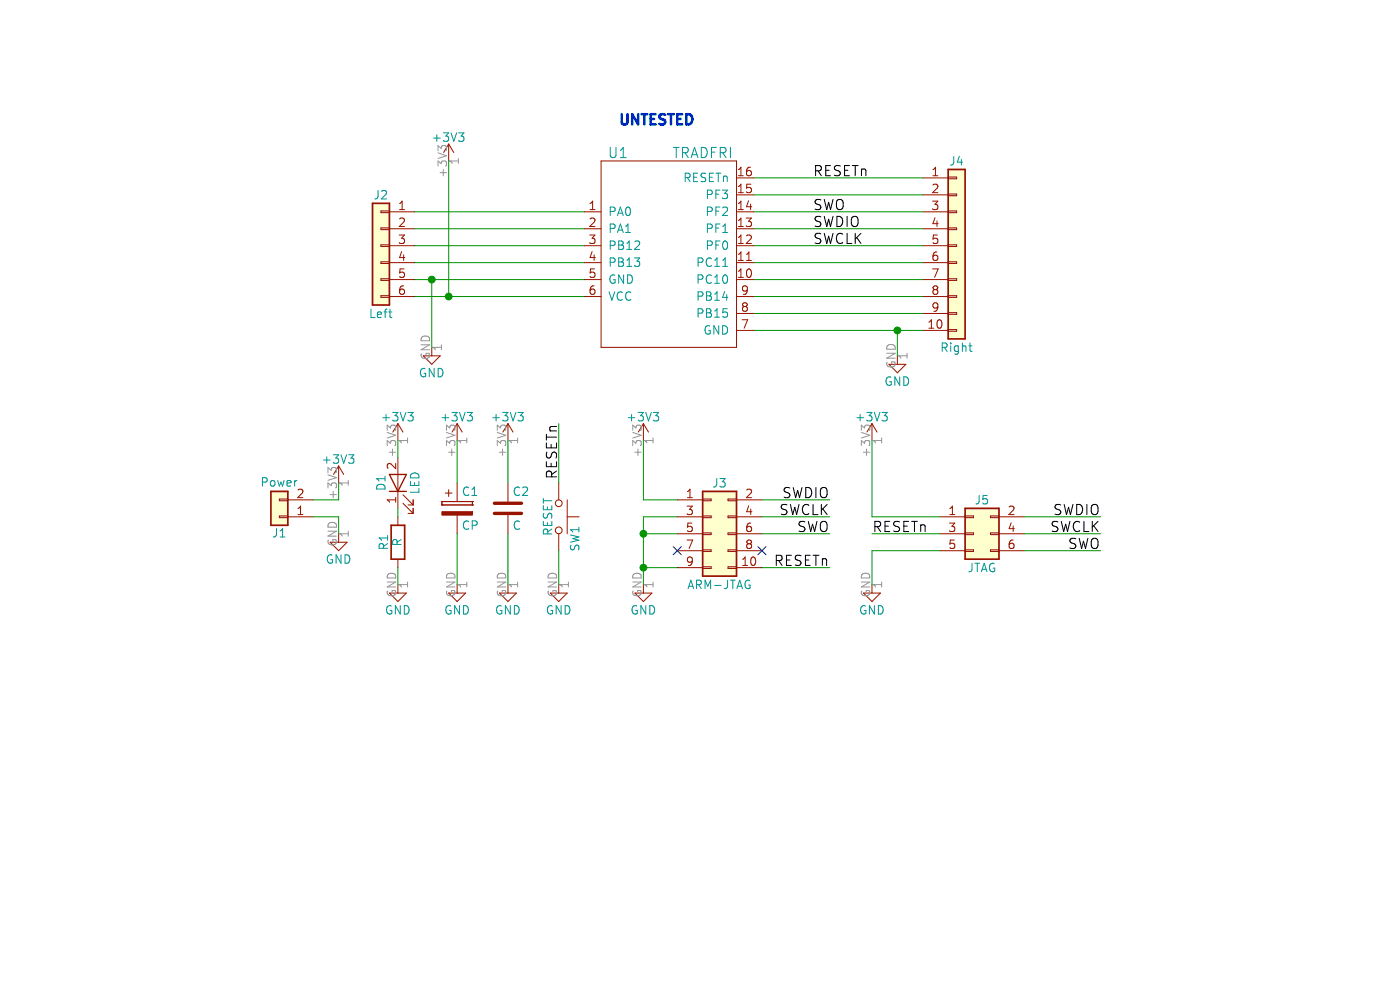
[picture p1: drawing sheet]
EESchema Schematic File Version 4
LIBS:Devboard-cache
EELAYER 26 0
EELAYER END
$Descr User 8268 5827
encoding utf-8
Sheet 1 1
Title ""
Date ""
Rev ""
Comp ""
Comment1 ""
Comment2 ""
Comment3 ""
Comment4 ""
$EndDescr
$Comp
L Devboard-rescue:Conn_01x10 J4
U 1 1
P 5650 1450
F 0 "J4" H 5650 1950 50  0000 C CNN
F 1 "Right" H 5650 850 50  0000 C CNN
F 2 "Pin_Headers:Pin_Header_Straight_1x10_Pitch2.54mm" H 5650 1450 50  0001 C CNN
F 3 "" H 5650 1450 50  0001 C CNN
	1    5650 1450
	1    0    0    -1  
$EndComp
$Comp
L Devboard-rescue:Conn_01x06 J2
U 1 1
P 2250 1450
F 0 "J2" H 2250 1750 50  0000 C CNN
F 1 "Left" H 2250 1050 50  0000 C CNN
F 2 "Pin_Headers:Pin_Header_Straight_1x06_Pitch2.54mm" H 2250 1450 50  0001 C CNN
F 3 "" H 2250 1450 50  0001 C CNN
	1    2250 1450
	-1   0    0    -1  
$EndComp
$Comp
L Devboard-rescue:GND #PWR01
U 1 1
P 2550 2050
F 0 "#PWR01" H 2550 1800 50  0001 C CNN
F 1 "GND" H 2550 1900 50  0000 C CNN
F 2 "" H 2550 2050 50  0001 C CNN
F 3 "" H 2550 2050 50  0001 C CNN
	1    2550 2050
	1    0    0    -1  
$EndComp
$Comp
L Devboard-rescue:+3V3 #PWR02
U 1 1
P 2650 950
F 0 "#PWR02" H 2650 800 50  0001 C CNN
F 1 "+3V3" H 2650 1090 50  0000 C CNN
F 2 "" H 2650 950 50  0001 C CNN
F 3 "" H 2650 950 50  0001 C CNN
	1    2650 950 
	1    0    0    -1  
$EndComp
$Comp
L Devboard-rescue:SW_Push SW1
U 1 1
P 3300 3050
F 0 "SW1" H 3350 3150 50  0000 L CNN
F 1 "RESET" H 3300 2990 50  0000 C CNN
F 2 "Buttons_Switches_THT:SW_PUSH_6mm" H 3300 3250 50  0001 C CNN
F 3 "" H 3300 3250 50  0001 C CNN
	1    3300 3050
	0    1    1    0   
$EndComp
$Comp
L Devboard-rescue:GND #PWR03
U 1 1
P 3300 3450
F 0 "#PWR03" H 3300 3200 50  0001 C CNN
F 1 "GND" H 3300 3300 50  0000 C CNN
F 2 "" H 3300 3450 50  0001 C CNN
F 3 "" H 3300 3450 50  0001 C CNN
	1    3300 3450
	1    0    0    -1  
$EndComp
$Comp
L Devboard-rescue:Conn_01x02 J1
U 1 1
P 1650 3050
F 0 "J1" H 1650 3150 50  0000 C CNN
F 1 "Power" H 1650 2850 50  0000 C CNN
F 2 "Pin_Headers:Pin_Header_Straight_1x02_Pitch2.54mm" H 1650 3050 50  0001 C CNN
F 3 "" H 1650 3050 50  0001 C CNN
	1    1650 3050
	-1   0    0    1   
$EndComp
$Comp
L Devboard-rescue:GND #PWR04
U 1 1
P 5300 2100
F 0 "#PWR04" H 5300 1850 50  0001 C CNN
F 1 "GND" H 5300 1950 50  0000 C CNN
F 2 "" H 5300 2100 50  0001 C CNN
F 3 "" H 5300 2100 50  0001 C CNN
	1    5300 2100
	1    0    0    -1  
$EndComp
$Comp
L Devboard-rescue:GND #PWR05
U 1 1
P 2000 3150
F 0 "#PWR05" H 2000 2900 50  0001 C CNN
F 1 "GND" H 2000 3000 50  0000 C CNN
F 2 "" H 2000 3150 50  0001 C CNN
F 3 "" H 2000 3150 50  0001 C CNN
	1    2000 3150
	1    0    0    -1  
$EndComp
$Comp
L Devboard-rescue:+3V3 #PWR06
U 1 1
P 2000 2850
F 0 "#PWR06" H 2000 2700 50  0001 C CNN
F 1 "+3V3" H 2000 2990 50  0000 C CNN
F 2 "" H 2000 2850 50  0001 C CNN
F 3 "" H 2000 2850 50  0001 C CNN
	1    2000 2850
	1    0    0    -1  
$EndComp
$Comp
L Devboard-rescue:+3V3 #PWR07
U 1 1
P 2350 2600
F 0 "#PWR07" H 2350 2450 50  0001 C CNN
F 1 "+3V3" H 2350 2740 50  0000 C CNN
F 2 "" H 2350 2600 50  0001 C CNN
F 3 "" H 2350 2600 50  0001 C CNN
	1    2350 2600
	1    0    0    -1  
$EndComp
$Comp
L Devboard-rescue:LED D1
U 1 1
P 2350 2850
F 0 "D1" H 2350 2950 50  0000 C CNN
F 1 "LED" H 2350 2750 50  0000 C CNN
F 2 "LEDs:LED_0805_HandSoldering" H 2350 2850 50  0001 C CNN
F 3 "" H 2350 2850 50  0001 C CNN
	1    2350 2850
	0    -1   -1   0   
$EndComp
$Comp
L Devboard-rescue:R R1
U 1 1
P 2350 3200
F 0 "R1" V 2430 3200 50  0000 C CNN
F 1 "R" V 2350 3200 50  0000 C CNN
F 2 "Resistors_SMD:R_0805_HandSoldering" V 2280 3200 50  0001 C CNN
F 3 "" H 2350 3200 50  0001 C CNN
	1    2350 3200
	-1   0    0    1   
$EndComp
$Comp
L Devboard-rescue:GND #PWR08
U 1 1
P 2350 3450
F 0 "#PWR08" H 2350 3200 50  0001 C CNN
F 1 "GND" H 2350 3300 50  0000 C CNN
F 2 "" H 2350 3450 50  0001 C CNN
F 3 "" H 2350 3450 50  0001 C CNN
	1    2350 3450
	1    0    0    -1  
$EndComp
$Comp
L Devboard-rescue:CP C1
U 1 1
P 2700 3000
F 0 "C1" H 2725 3100 50  0000 L CNN
F 1 "CP" H 2725 2900 50  0000 L CNN
F 2 "Capacitors_SMD:CP_Elec_3x5.3" H 2738 2850 50  0001 C CNN
F 3 "" H 2700 3000 50  0001 C CNN
	1    2700 3000
	1    0    0    -1  
$EndComp
$Comp
L Devboard-rescue:C C2
U 1 1
P 3000 3000
F 0 "C2" H 3025 3100 50  0000 L CNN
F 1 "C" H 3025 2900 50  0000 L CNN
F 2 "Capacitors_SMD:C_0805_HandSoldering" H 3038 2850 50  0001 C CNN
F 3 "" H 3000 3000 50  0001 C CNN
	1    3000 3000
	1    0    0    -1  
$EndComp
$Comp
L Devboard-rescue:+3V3 #PWR09
U 1 1
P 2700 2600
F 0 "#PWR09" H 2700 2450 50  0001 C CNN
F 1 "+3V3" H 2700 2740 50  0000 C CNN
F 2 "" H 2700 2600 50  0001 C CNN
F 3 "" H 2700 2600 50  0001 C CNN
	1    2700 2600
	1    0    0    -1  
$EndComp
$Comp
L Devboard-rescue:+3V3 #PWR010
U 1 1
P 3000 2600
F 0 "#PWR010" H 3000 2450 50  0001 C CNN
F 1 "+3V3" H 3000 2740 50  0000 C CNN
F 2 "" H 3000 2600 50  0001 C CNN
F 3 "" H 3000 2600 50  0001 C CNN
	1    3000 2600
	1    0    0    -1  
$EndComp
$Comp
L Devboard-rescue:GND #PWR011
U 1 1
P 2700 3450
F 0 "#PWR011" H 2700 3200 50  0001 C CNN
F 1 "GND" H 2700 3300 50  0000 C CNN
F 2 "" H 2700 3450 50  0001 C CNN
F 3 "" H 2700 3450 50  0001 C CNN
	1    2700 3450
	1    0    0    -1  
$EndComp
$Comp
L Devboard-rescue:GND #PWR012
U 1 1
P 3000 3450
F 0 "#PWR012" H 3000 3200 50  0001 C CNN
F 1 "GND" H 3000 3300 50  0000 C CNN
F 2 "" H 3000 3450 50  0001 C CNN
F 3 "" H 3000 3450 50  0001 C CNN
	1    3000 3450
	1    0    0    -1  
$EndComp
$Comp
L Devboard-rescue:Conn_02x05_Odd_Even J3
U 1 1
P 4200 3150
F 0 "J3" H 4250 3450 50  0000 C CNN
F 1 "ARM-JTAG" H 4250 2850 50  0000 C CNN
F 2 "Pin_Headers:Pin_Header_Straight_2x05_Pitch1.27mm" H 4200 3150 50  0001 C CNN
F 3 "" H 4200 3150 50  0001 C CNN
	1    4200 3150
	1    0    0    -1  
$EndComp
$Comp
L Devboard-rescue:Conn_02x03_Odd_Even J5
U 1 1
P 5750 3150
F 0 "J5" H 5800 3350 50  0000 C CNN
F 1 "JTAG" H 5800 2950 50  0000 C CNN
F 2 "Pin_Headers:Pin_Header_Straight_2x03_Pitch2.54mm" H 5750 3150 50  0001 C CNN
F 3 "" H 5750 3150 50  0001 C CNN
	1    5750 3150
	1    0    0    -1  
$EndComp
NoConn ~ 4000 3250
NoConn ~ 4500 3250
$Comp
L Devboard-rescue:GND #PWR013
U 1 1
P 3800 3450
F 0 "#PWR013" H 3800 3200 50  0001 C CNN
F 1 "GND" H 3800 3300 50  0000 C CNN
F 2 "" H 3800 3450 50  0001 C CNN
F 3 "" H 3800 3450 50  0001 C CNN
	1    3800 3450
	1    0    0    -1  
$EndComp
$Comp
L Devboard-rescue:+3V3 #PWR014
U 1 1
P 3800 2600
F 0 "#PWR014" H 3800 2450 50  0001 C CNN
F 1 "+3V3" H 3800 2740 50  0000 C CNN
F 2 "" H 3800 2600 50  0001 C CNN
F 3 "" H 3800 2600 50  0001 C CNN
	1    3800 2600
	1    0    0    -1  
$EndComp
Text Label 4800 1450 0    60   ~ 0
SWCLK
Text Label 4800 1350 0    60   ~ 0
SWDIO
Text Label 4800 1250 0    60   ~ 0
SWO
Text Label 4900 2950 2    60   ~ 0
SWDIO
Text Label 4800 1050 0    60   ~ 0
RESETn
Text Label 3300 2500 3    60   ~ 0
RESETn
$Comp
L Devboard-rescue:+3V3 #PWR015
U 1 1
P 5150 2600
F 0 "#PWR015" H 5150 2450 50  0001 C CNN
F 1 "+3V3" H 5150 2740 50  0000 C CNN
F 2 "" H 5150 2600 50  0001 C CNN
F 3 "" H 5150 2600 50  0001 C CNN
	1    5150 2600
	1    0    0    -1  
$EndComp
$Comp
L Devboard-rescue:GND #PWR016
U 1 1
P 5150 3450
F 0 "#PWR016" H 5150 3200 50  0001 C CNN
F 1 "GND" H 5150 3300 50  0000 C CNN
F 2 "" H 5150 3450 50  0001 C CNN
F 3 "" H 5150 3450 50  0001 C CNN
	1    5150 3450
	1    0    0    -1  
$EndComp
Text Label 4900 3050 2    60   ~ 0
SWCLK
Text Label 4900 3150 2    60   ~ 0
SWO
Text Label 4900 3350 2    60   ~ 0
RESETn
Text Label 5150 3150 0    60   ~ 0
RESETn
Text Label 6500 3050 2    60   ~ 0
SWDIO
Text Label 6500 3150 2    60   ~ 0
SWCLK
Text Label 6500 3250 2    60   ~ 0
SWO
Text Notes 3650 750  0    60   ~ 12
UNTESTED
Wire Wire Line
	6050 3250 6500 3250
Wire Wire Line
	6050 3150 6500 3150
Wire Wire Line
	6050 3050 6500 3050
Wire Wire Line
	5150 3150 5550 3150
Wire Wire Line
	5150 2600 5150 3050
Wire Wire Line
	5150 3050 5550 3050
Wire Wire Line
	5150 3250 5150 3450
Wire Wire Line
	5150 3250 5550 3250
Wire Wire Line
	3800 2950 3800 2600
Wire Wire Line
	3800 2950 4000 2950
Connection ~ 3800 3350
Wire Wire Line
	3800 3050 4000 3050
Connection ~ 3800 3150
Wire Wire Line
	3800 3350 4000 3350
Wire Wire Line
	3800 3050 3800 3150
Wire Wire Line
	3800 3150 4000 3150
Wire Wire Line
	4500 3350 4900 3350
Wire Wire Line
	4500 3150 4900 3150
Wire Wire Line
	4500 3050 4900 3050
Wire Wire Line
	4500 2950 4900 2950
Wire Wire Line
	3000 2850 3000 2600
Wire Wire Line
	3000 3150 3000 3450
Wire Wire Line
	2700 3150 2700 3450
Wire Wire Line
	2700 2600 2700 2850
Wire Wire Line
	2350 2700 2350 2600
Wire Wire Line
	2350 3050 2350 3000
Wire Wire Line
	2350 3450 2350 3350
Wire Wire Line
	2000 3050 2000 3150
Wire Wire Line
	1850 3050 2000 3050
Wire Wire Line
	2000 2950 2000 2850
Wire Wire Line
	1850 2950 2000 2950
Connection ~ 5300 1950
Wire Wire Line
	5300 1950 5300 2100
Wire Wire Line
	3300 3250 3300 3450
Wire Wire Line
	3300 2500 3300 2850
Wire Wire Line
	4450 1950 5300 1950
Wire Wire Line
	4450 1850 5450 1850
Wire Wire Line
	4450 1750 5450 1750
Wire Wire Line
	4450 1650 5450 1650
Wire Wire Line
	4450 1550 5450 1550
Wire Wire Line
	4450 1450 5450 1450
Wire Wire Line
	4450 1350 5450 1350
Wire Wire Line
	4450 1250 5450 1250
Wire Wire Line
	4450 1150 5450 1150
Wire Wire Line
	4450 1050 5450 1050
Wire Wire Line
	2450 1750 2650 1750
Wire Wire Line
	2450 1650 2550 1650
Wire Wire Line
	2450 1550 3450 1550
Wire Wire Line
	2450 1450 3450 1450
Wire Wire Line
	2450 1350 3450 1350
Wire Wire Line
	2450 1250 3450 1250
Wire Wire Line
	2650 950  2650 1750
Connection ~ 2650 1750
Wire Wire Line
	2550 1650 2550 2050
Connection ~ 2550 1650
$Comp
L Devboard-rescue:TRADFRI U1
U 1 1
P 4150 1250
F 0 "U1" H 3650 1600 60  0000 C CNN
F 1 "TRADFRI" H 4150 1600 60  0000 C CNN
F 2 "IKEA:TRADFRI_PCB2.0" H 4150 1250 60  0001 C CNN
F 3 "" H 4150 1250 60  0001 C CNN
	1    4150 1250
	1    0    0    -1  
$EndComp
Wire Wire Line
	3800 3350 3800 3450
Wire Wire Line
	3800 3150 3800 3350
Wire Wire Line
	5300 1950 5450 1950
Wire Wire Line
	2650 1750 3450 1750
Wire Wire Line
	2550 1650 3450 1650
$EndSCHEMATC
